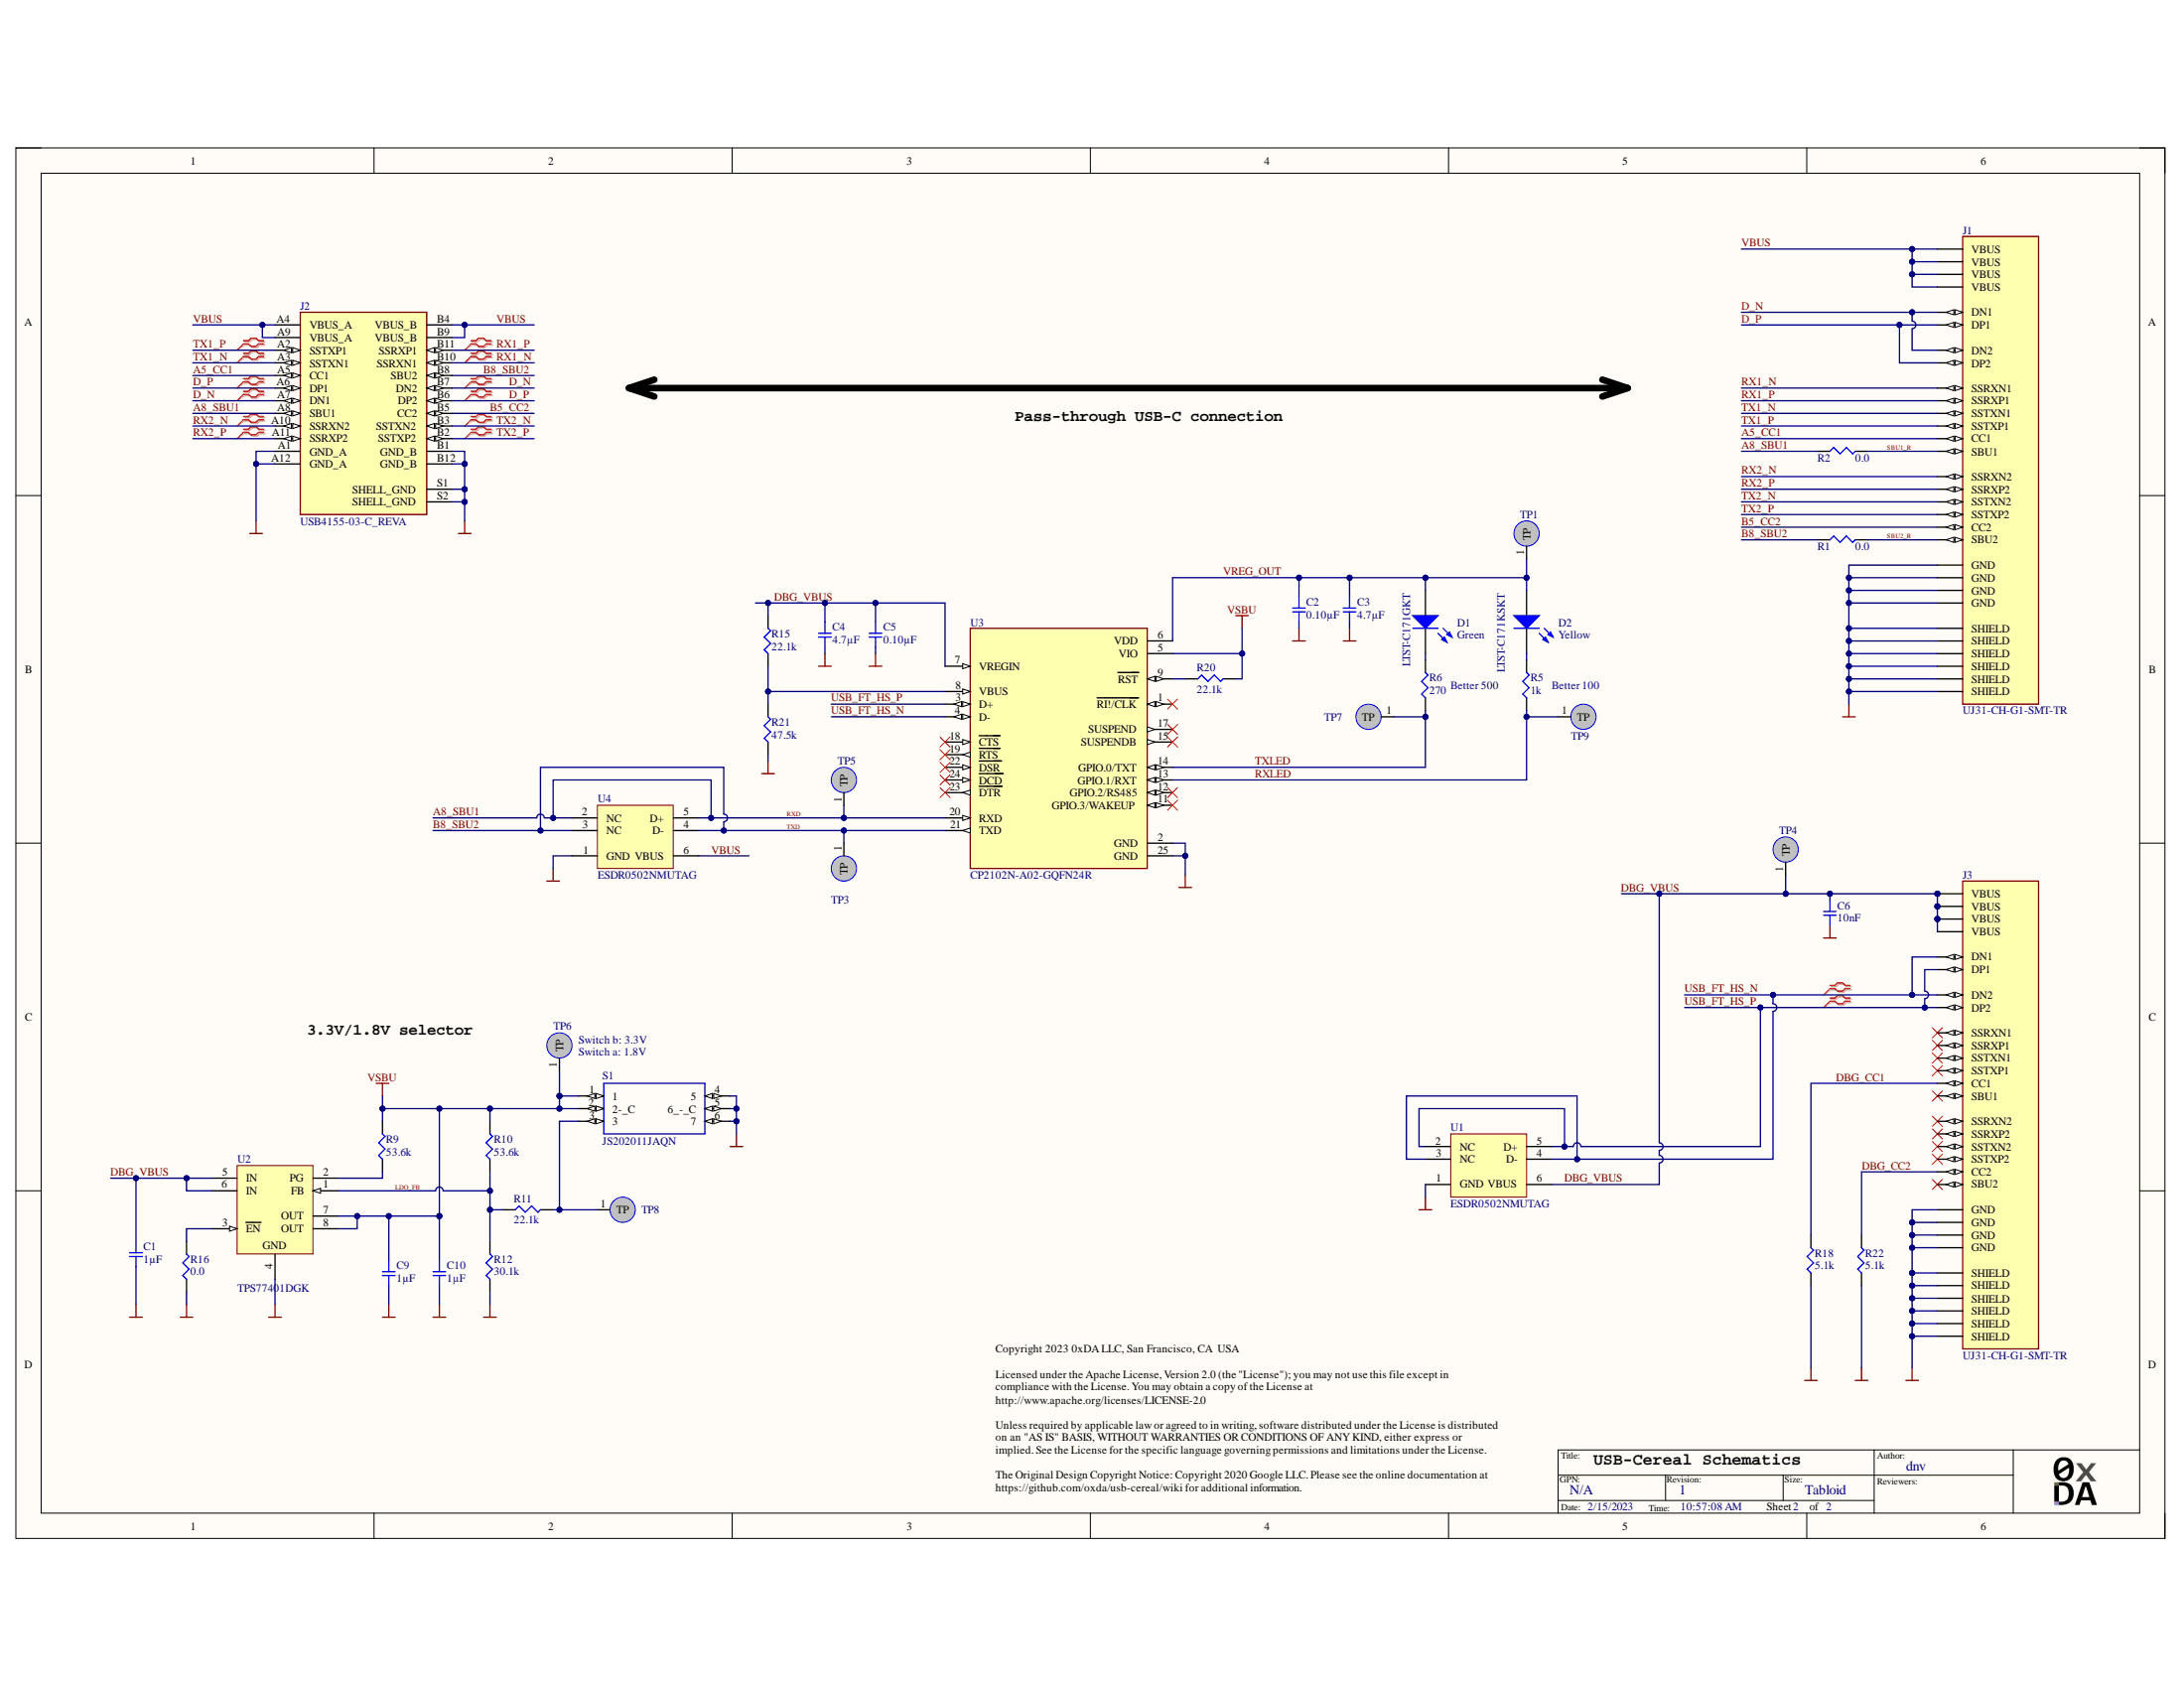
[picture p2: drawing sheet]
# Altium project usb-cereal-cp.PrjPCB
2 sheets, 40 parts. Net scope: global (net labels, ports and power ports of the same name join across sheets).
Board file: usb-cereal-cp-pcb.PcbDoc
Sheets:
  usb-cereal-cp-sys.SchDoc
  usb-cereal-cp-sch.SchDoc

## Sheet usb-cereal-cp-sys.SchDoc: USB-Cereal Diagram
size Tabloid; Author: dnv; DocumentNumber: N/A; Revision: 1; SheetNumber: 1; SheetTotal: 2

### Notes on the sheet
- Cereal - USB-C serial interface breakout for debugging/development purposes.
- Utility board that provides serial interface tapped into SBU lines, compatible with both 1.8V and 3.3V signalling.
- Copyright 2023 0xDA LLC, San Francisco, CA  USA
  Licensed under the Apache License, Version 2.0 (the "License"); you may not use this file except in compliance with the License. You may obtain a copy of the License at  http://www.apache.org/licenses/LICENSE-2.0
  Unless required by applicable law or agreed to in writing, software distributed under the License is distributed on an "AS IS" BASIS, WITHOUT WARRANTIES OR CONDITIONS OF ANY KIND, either express or implied. See the License for the specific language governing permissions and limitations under the License.
  The Original Design Copyright Notice: Copyright 2020 Google LLC. Please see the online documentation at https://github.com/oxda/usb-cereal/wiki for additional information.

## Sheet usb-cereal-cp-sch.SchDoc: USB-Cereal Schematics
size Tabloid; Author: dnv; DocumentNumber: N/A; Revision: 1; SheetNumber: 2; SheetTotal: 2

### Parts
C1  1µF  [SMD-0402C]
C2  0.10µF  [SMD-0402C]
C3  4.7µF  [SMD-0402C]
C4  4.7µF  [SMD-0402C]
C5  0.10µF  [SMD-0402C]
C6  10nF  [SMD-0402C]
C9  1µF  [SMD-0402C]
C10  1µF  [SMD-0402C]
D1  LTST-C171GKT  Color: Green  [0805]
D2  LTST-C171KSKT  Color: Yellow  [0805]
J1  UJ31-CH-G1-SMT-TR  [CUI_UJ31-CH-G1-SMT-TR]
J2  USB4155-03-C_REVA  [GCT_USB4155-03-C_REVA]
J3  UJ31-CH-G1-SMT-TR  [CUI_UJ31-CH-G1-SMT-TR]
R1  0.0  [SMD-0402-RES]
R2  0.0  [SMD-0402-RES]
R5  1k  [SMD-0402-RES]
R6  270  [SMD-0402-RES]
R9  53.6k  [SMD-0402-RES]
R10  53.6k  [SMD-0402-RES]
R11  22.1k  [SMD-0402-RES]
R12  30.1k  [SMD-0402-RES]
R15  22.1k  [SMD-0402-RES]
R16  0.0  [SMD-0402-RES]
R18  5.1k  [SMD-0402-RES]
R20  22.1k  [SMD-0402-RES]
R21  47.5k  [SMD-0402-RES]
R22  5.1k  [SMD-0402-RES]
S1  JS202011JAQN  [JS202011JAQN]
TP1  GND  [Testpoint]  (value not drawn)  (net tie, no BOM)
TP3  GND  [Testpoint]  (value not drawn)  (net tie, no BOM)
TP4  GND  [Testpoint]  (value not drawn)  (net tie, no BOM)
TP5  GND  [Testpoint]  (value not drawn)  (net tie, no BOM)
TP6  GND  [Testpoint]  (value not drawn)  (net tie, no BOM)
TP7  GND  [Testpoint]  (value not drawn)  (net tie, no BOM)
TP8  GND  [Testpoint]  (value not drawn)  (net tie, no BOM)
TP9  GND  [Testpoint]  (value not drawn)  (net tie, no BOM)
U1  ESDR0502NMUTAG  [ONSC-UDFN-6-517AA-01_V]
U2  TPS77401DGK  [TI-DGK8_N]
U3  CP2102N-A02-GQFN24R  [QFN50P400X400X80-25N]
U4  ESDR0502NMUTAG  [ONSC-UDFN-6-517AA-01_V]

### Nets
GND: C1.2 C2.2 C3.2 C4.2 C5.2 C6.2 C9.2 C10.2 J1.A1(GND) J1.A12(GND) J1.B1(GND) J1.B12(GND) J1.SH1(SHIELD) J1.SH2(SHIELD) J1.SH3(SHIELD) J1.SH4(SHIELD) J1.SH5(SHIELD) J1.SH6(SHIELD) J2.A1(GND_A) J2.A12(GND_A) J2.B1(GND_B) J2.B12(GND_B) J2.S1(SHELL_GND) J2.S2(SHELL_GND) J3.A1(GND) J3.A12(GND) J3.B1(GND) J3.B12(GND) J3.SH1(SHIELD) J3.SH2(SHIELD) J3.SH3(SHIELD) J3.SH4(SHIELD) J3.SH5(SHIELD) J3.SH6(SHIELD) R12.1 R16.1 R18.1 R21.1 R22.1 S1.4(5) S1.5(6_-_C) S1.6(7) U1.1(GND) U2.4(GND) U3.2(GND) U3.25(GND) U4.1(GND)
VSBU: C9.1 C10.1 R9.2 R10.2 R20.2 S1.1 S1.2(2-_C) TP6.1(TP) U2.7(OUT) U2.8(OUT) U3.5(VIO)
A5_CC1: J1.A5(CC1) J2.A5(CC1)
A8_SBU1: J2.A8(SBU1) R2.1 TP5.1(TP) U3.20(RXD) U4.2(NC) U4.5(D+)  [also labelled RXD]
B5_CC2: J1.B5(CC2) J2.B5(CC2)
B8_SBU2: J2.B8(SBU2) R1.1 TP3.1(TP) U3.21(TXD) U4.3(NC) U4.4(D-)  [also labelled TXD]
D_N: J1.A7(DN1) J1.B7(DN2) J2.A7(DN1) J2.B7(DN2)
D_P: J1.A6(DP1) J1.B6(DP2) J2.A6(DP1) J2.B6(DP2)
DBG_CC1: J3.A5(CC1) R18.2
DBG_CC2: J3.B5(CC2) R22.2
DBG_VBUS: C1.1 C4.1 C5.1 C6.1 J3.A4(VBUS) J3.A9(VBUS) J3.B4(VBUS) J3.B9(VBUS) R15.2 TP4.1(TP) U1.6(VBUS) U2.5(IN) U2.6(IN) U3.7(VREGIN)
LDO_FB: R10.1 R11.1 R12.2 U2.1(FB)
RX1_N: J1.B10(SSRXN1) J2.B10(SSRXN1)
RX1_P: J1.B11(SSRXP1) J2.B11(SSRXP1)
RX2_N: J1.A10(SSRXN2) J2.A10(SSRXN2)
RX2_P: J1.A11(SSRXP2) J2.A11(SSRXP2)
RXLED: R5.1 TP9.1(TP) U3.13(GPIO.1/RXT)
SBU1_R: J1.A8(SBU1) R2.2
SBU2_R: J1.B8(SBU2) R1.2
TX1_N: J1.A3(SSTXN1) J2.A3(SSTXN1)
TX1_P: J1.A2(SSTXP1) J2.A2(SSTXP1)
TX2_N: J1.B3(SSTXN2) J2.B3(SSTXN2)
TX2_P: J1.B2(SSTXP2) J2.B2(SSTXP2)
TXLED: R6.1 TP7.1(TP) U3.14(GPIO.0/TXT)
USB_FT_HS_N: J3.A7(DN1) J3.B7(DN2) U1.3(NC) U1.4(D-) U3.4(D-)
USB_FT_HS_P: J3.A6(DP1) J3.B6(DP2) U1.2(NC) U1.5(D+) U3.3(D+)
VBUS: J1.A4(VBUS) J1.A9(VBUS) J1.B4(VBUS) J1.B9(VBUS) J2.A4(VBUS_A) J2.A9(VBUS_A) J2.B4(VBUS_B) J2.B9(VBUS_B) U4.6(VBUS)
VREG_OUT: C2.1 C3.1 D1.1(A) D2.1(A) TP1.1(TP) U3.6(VDD)
NetD1_2: D1.2(K) R6.2
NetD2_2: D2.2(K) R5.2
NetR9_1: R9.1 U2.2(PG)
NetR11_2: R11.2 S1.3 TP8.1(TP)
NetR15_1: R15.1 R21.2 U3.8(VBUS)
NetR16_2: R16.2 U2.3(~{EN})
NetR20_1: R20.1 U3.9(~{RST})

Not connected (* = marked no-connect by the designer): J3 A2(SSTXP1)* A3(SSTXN1)* A8(SBU1)* A10(SSRXN2)* A11(SSRXP2)* B2(SSTXP2)* B3(SSTXN2)* B8(SBU2)* B10(SSRXN1)* B11(SSRXP1)*; U3 1(~{RI!/CLK})* 11(GPIO.3/WAKEUP)* 12(GPIO.2/RS485)* 15(SUSPENDB)* 17(SUSPEND)* 18(~{CTS})* 19(~{RTS})* 22(~{DSR})* 23(~{DTR})* 24(~{DCD})*

### Layout directives
differential pair: D_N, D_P, RX1_N, RX1_P, RX2_N, RX2_P, TX1_N, TX1_P, TX2_N, TX2_P, USB_FT_HS_N, USB_FT_HS_P

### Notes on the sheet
- Pass-through USB-C connection
- Better 500
- Better 100
- 3.3V/1.8V selector
- (near TP6) Switch b: 3.3V
- (near TP6) Switch a: 1.8V
- Copyright 2023 0xDA LLC, San Francisco, CA  USA
  Licensed under the Apache License, Version 2.0 (the "License"); you may not use this file except in compliance with the License. You may obtain a copy of the License at  http://www.apache.org/licenses/LICENSE-2.0
  Unless required by applicable law or agreed to in writing, software distributed under the License is distributed on an "AS IS" BASIS, WITHOUT WARRANTIES OR CONDITIONS OF ANY KIND, either express or implied. See the License for the specific language governing permissions and limitations under the License.
  The Original Design Copyright Notice: Copyright 2020 Google LLC. Please see the online documentation at https://github.com/oxda/usb-cereal/wiki for additional information.

## Assembly variants
Populated: not fitted R13 R14
